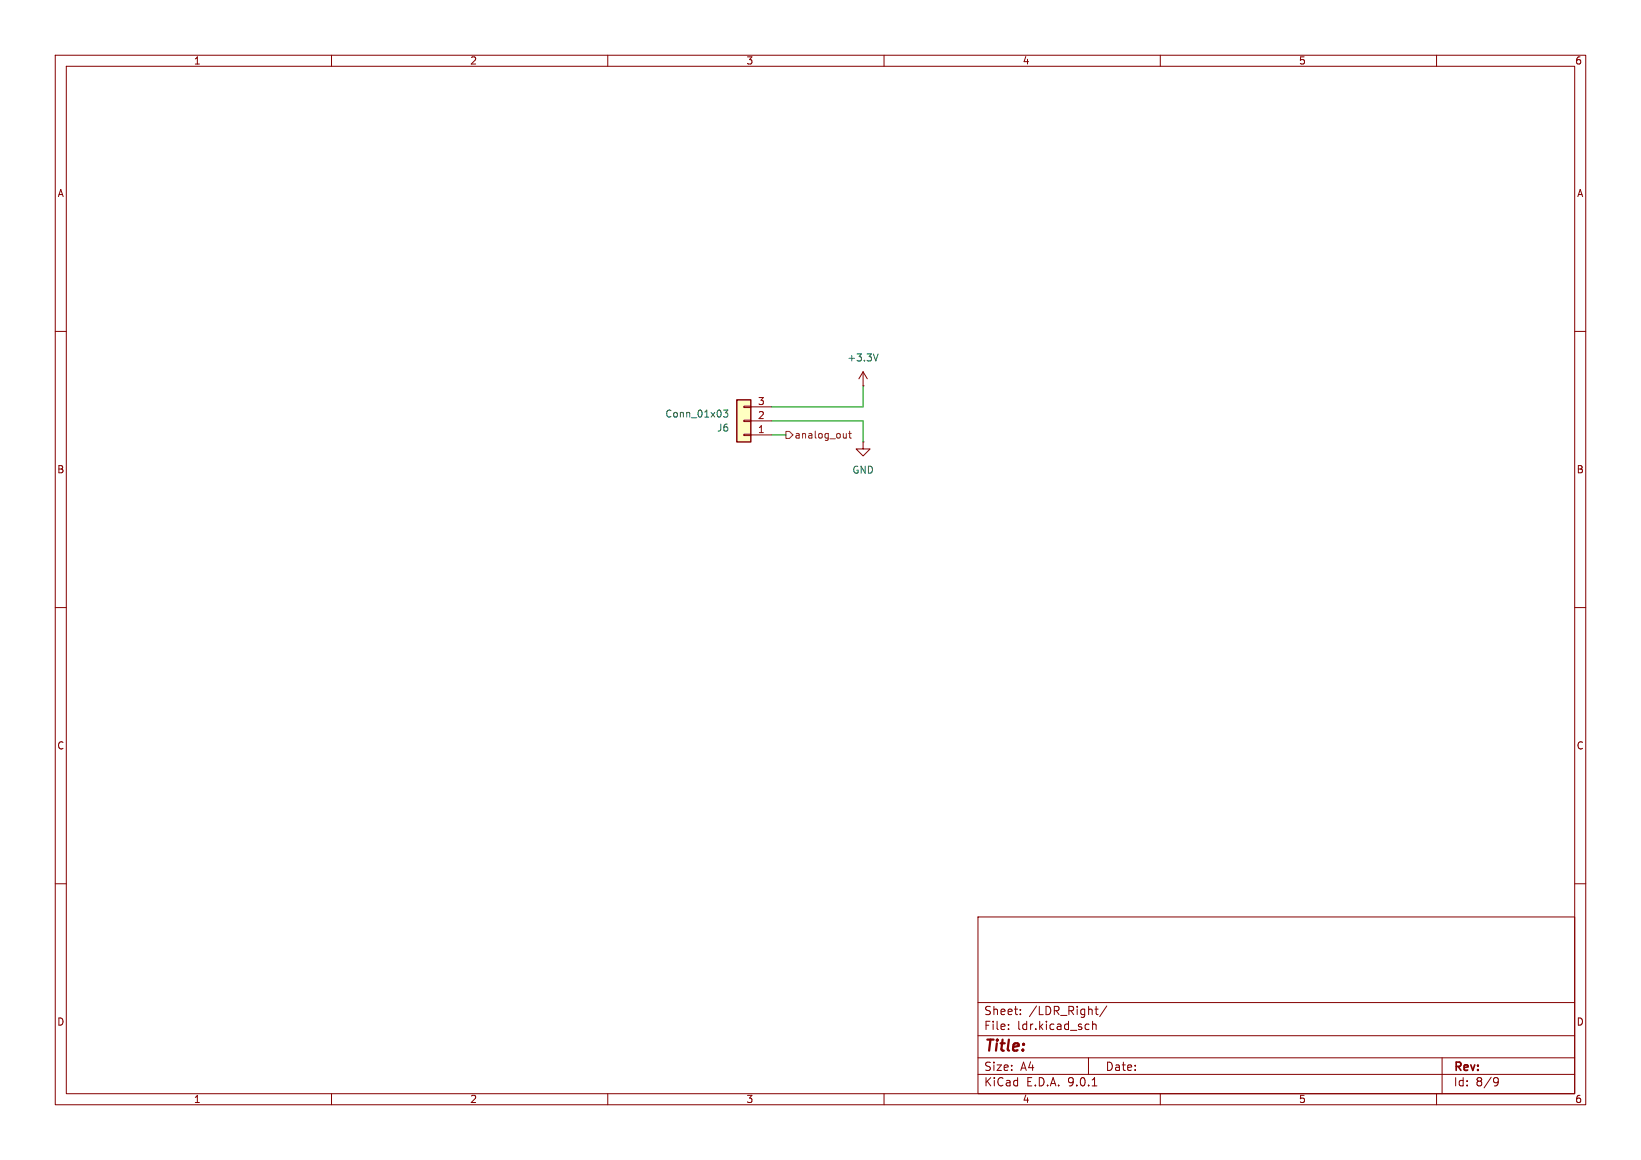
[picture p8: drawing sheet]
<svg xmlns="http://www.w3.org/2000/svg" width="297mm" height="210mm" viewBox="0 0 297 210" stroke-linecap="round" stroke-linejoin="round" font-family="sans-serif">
<g fill="none" stroke="#840000" stroke-width=".18">
<path d="M10 10h277v190h-277zM12 12h273v186h-273zM60 10v2M110 10v2M160 10v2M210 10v2M260 10v2M10 60h2M156.2 69.9h.1M156.2 67.3l-.8 1.3M156.2 67.3l.8 1.3M156.2 67.3v2.6"/>
<path d="M285 60h2M156.2 80v1.3h1.3l-1.3 1.3-1.3-1.3h1.3M156.2 80h.1M10 110h2M285 110h2M10 160h2M177 166h108v32h-108zM285 160h2M60 198v2M110 198v2M160 198v2M177 194.5h108"/>
<path d="M177 191.5h108M177 187.5h108M177 181.5h108M182.5 186.3v.1M182.5 185.5v.1M184.7 183.6v.1M184.7 182.8v.1M196.7 185.4l.4 .1M197 191.5v3M197.1 186.3l-.4 .1M197.7 196.6h.8M197.7 185.5l.3-.1 .3 .1 .1 .9"/>
<path d="M197.7 184.9v1.5M198.2 182.7h.5M198.4 182.2v1.3l.3 .2M200.3 182.1l-1.3 2M210 198v2M260 198v2M261 191.5v6.5M270.6 195.1l.5 .1a.99 .99 0 0 1-.4 1.4h-.2M271.2 195.7l-.3 .3h-.3"/>
</g>
<path d="M158.9 64.1l-.4 1.2" fill="none" stroke="#006464" stroke-width=".18"/>
<path d="M133.3 72.4h2.6v7.6h-2.6z" fill="#ffffc2"/>
<path d="M133.3 72.4h2.6v7.6h-2.6z" fill="none" stroke="#840000" stroke-width=".25"/>
<path d="M134.6 78.6h1.3v.3h-1.3zM134.6 76.1h1.3v.2h-1.3zM134.6 73.5h1.3v.3h-1.3zM135.9 78.7h3.8M135.9 76.2h3.8M135.9 73.7h3.8" fill="none" stroke="#840000" stroke-width=".18"/>
<path d="M130.9 74.2h.8l-.4 .5 .4 .1v.6l-.2 .1-.6-.1" fill="none" stroke="#006464" stroke-width=".18"/>
<path d="M142.2 78.1h.7l.6 .6-.6 .7h-.7zM153.2 78.5v.8M153.2 79.2l-.2 .1M153.6 78.5h.5M153.8 78v1.1l.3 .2" fill="none" stroke="#725600" stroke-width=".18"/>
<path d="M139.7 76.2h16.5v3.8M139.7 78.7h2.5M156.2 69.9v3.8h-16.5" fill="none" stroke="#009600" stroke-width=".18"/>
<text font-size="2.8" fill="#840000" x="178" y="190.9">Title:</text>
<g font-size="2.1" fill="#840000">
<text x="178" y="184">Sheet:</text>
<text x="186.2" y="184">/LDR_Right/</text>
<text x="178" y="186.7">File:</text>
<text x="184.1" y="186.7">ldr.kicad_sch</text>
<text x="178" y="196.9">KiCad</text>
<text x="178" y="194.1">Size:</text>
<text x="184.7" y="194.1">A4</text>
<text x="185.7" y="196.9">E.D.A.</text>
<text x="193.3" y="196.9">9.0.1</text>
<text x="200" y="194.1">Date:</text>
<text x="263" y="194.3">Rev:</text>
<text x="263" y="196.9">Id:</text>
<text x="267.1" y="196.9">8/9</text>
</g>
<g font-size="1.8" fill="#840000">
<text x="35" y="11.9">1</text>
<text x="85" y="11.9">2</text>
<text x="135" y="11.9">3</text>
<text x="185" y="11.9">4</text>
<text x="235" y="11.9">5</text>
<text x="285" y="11.9">6</text>
<text x="10.3" y="35.9">A</text>
<text x="285.3" y="35.9">A</text>
<text x="10.3" y="85.9">B</text>
<text x="285.3" y="85.9">B</text>
<text x="10.3" y="135.9">C</text>
<text x="285.3" y="135.9">C</text>
<text x="10.3" y="185.9">D</text>
<text x="285.3" y="185.9">D</text>
<text x="35" y="199.9">1</text>
<text x="85" y="199.9">2</text>
<text x="135" y="199.9">3</text>
<text x="185" y="199.9">4</text>
<text x="235" y="199.9">5</text>
<text x="285" y="199.9">6</text>
</g>
<g font-size="1.8" fill="#006464">
<text x="153.3" y="65.6">+3.3V</text>
<text x="120.3" y="75.8">Conn_01x03</text>
<text x="129.7" y="78.3">J6</text>
<text x="154.2" y="86">GND</text>
</g>
<g font-size="1.8" fill="#a90000">
<text x="137.1" y="75.9">2</text>
<text x="137.1" y="73.4">3</text>
<text x="137.1" y="78.5">1</text>
</g>
<text font-size="1.8" fill="#725600" x="143.7" y="79.6">analog_out</text>
</svg>
